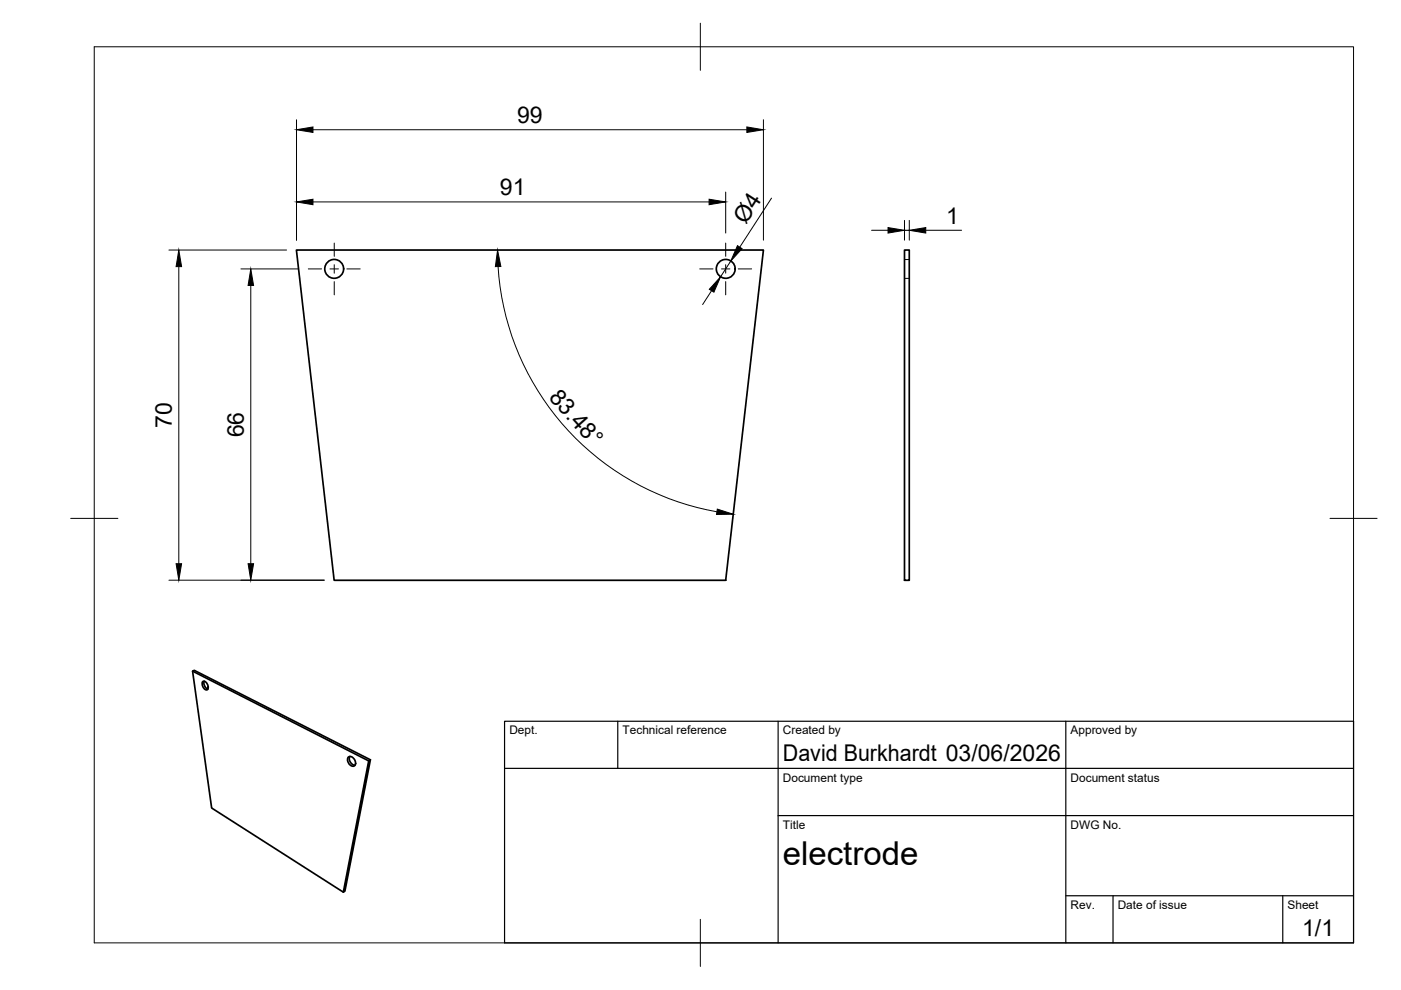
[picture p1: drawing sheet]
<svg xmlns="http://www.w3.org/2000/svg" width="297mm" height="210mm" viewBox="0 0 297 210" stroke-linecap="round" stroke-linejoin="round" font-family="sans-serif">
<!-- layer: Visible -->
<g fill="none" stroke="#000" stroke-width=".36">
<path d="M62.8 53h99.1l-8 70h-83.1zM191.8 53h1v70h-1zM40.8 142.3l37.4 19M43 144.5a1.13 1.13 0 0 1 1.1 1.6 .7 .7 0 0 1-.8 0 .7 .7 0 0 1-.3-.6l-.1-.7zM43.3 144.4a1.42 1.42 0 0 0 .8 1.7M73.8 160.6a1.2 1.2 0 0 1 1.3 .2 1.2 1.2 0 0 1 .3 1.3 .81 .81 0 0 1-.9 .3 .81 .81 0 0 1-.6-.6l-.2-.6zM74.2 160.4a1.37 1.37 0 0 0 1.1 1.8M78.2 161.3l.3-.2-5.4 27.8-.3 .3zM78.5 161.1l-37.3-19-.4 .2 4.1 29 27.9 17.9"/>
<circle cx="70.9" cy="57" r="2"/>
<circle cx="153.9" cy="57" r="2"/>
</g>
<!-- layer: Hidden -->
<path d="M191.8 59h1M191.8 55h1" fill="none" stroke="#000" stroke-width=".21"/>
<!-- layer: BORDER -->
<path d="M20 9.9h267v190h-267zM148.5 4.9v10M15 109.9h10M282 109.9h10M148.5 194.9v10" fill="none" stroke="#000" stroke-width=".21"/>
<!-- layer: TITLEBLOCK -->
<path d="M107 152.9h180v47h-180zM131 152.9v10M165 152.9v47M226 152.9v47M107 162.9h180M165 172.9h122M226 189.9h61M236 189.9v10M272 189.9v10" fill="none" stroke="#000" stroke-width=".25"/>
<!-- layer: Smart Centers -->
<path d="M65.4 57h2.8M70 57h1.8M70.9 51.5v2.8M70.9 56.1v1.8M70.9 59.7v2.8M73.5 57h2.9M148.4 57h2.8M153 57h1.7M153.9 51.5v2.8M153.9 56.1v1.8M153.9 59.7v2.8M156.5 57h2.9" fill="none" stroke="#000" stroke-width=".21"/>
<!-- layer: FD_Dimensions -->
<g fill="none" stroke="#000" stroke-width=".21">
<path d="M62.9 25.4v25.5M66.4 27.5h91.9M161.9 25.4v25.5M35.8 53h25M37.9 56.5v63M51.1 57h12.2M66.4 42.8h83.9M105.6 56.5a56.3 56.3 0 0 0 46.4 52M153.9 40.7v8.7M154.9 55.3l-2.1 3.4M163.6 42l-6.8 10.4M184.8 48.8h3.5"/>
<path d="M191.8 46.7v4.2M191.8 48.8h1M192.8 46.7v4.2M196.3 48.8h7.6M53.2 60.5v59M150.9 61.6l-1.9 3M35.8 123h32.9"/>
</g>
<g fill="#000" stroke="#000" stroke-width=".21">
<path d="M62.9 27.5l3.5-.6v1.2zM158.3 26.9l3.6 .6-3.6 .6zM37.9 53l.6 3.5h-1.2zM62.9 42.8l3.5-.6v1.2zM105.5 53l.7 3.5h-1.2zM150.3 42.2l3.6 .6-3.6 .6zM156.4 52.1l.9 .6-2.4 2.6zM188.3 48.3l3.5 .5-3.5 .6zM192.8 48.8l3.5-.5v1.1zM53.2 57l.6 3.5h-1.2zM152.8 58.7l-1.4 3.2-1-.6zM37.3 119.5h1.2l-.6 3.5z"/>
<path d="M52.6 119.5h1.2l-.6 3.5zM152.1 107.9l3.3 1.1-3.5 .1z"/>
</g>
<text font-size="7" x="166" y="183.4">electrode</text>
<g font-size="4.9">
<text x="109.6" y="26">99</text>
<text x="106" y="41.4">91</text>
<text x="158.1" y="47.6" transform="rotate(-57 158.1 47.6)">Ø4</text>
<text x="200.6" y="47.4">1</text>
<text x="116.2" y="84.3" transform="rotate(48 116.2 84.3)">83.48°</text>
<text x="36.4" y="90.7" transform="rotate(-90 36.4 90.7)">70</text>
<text x="51.7" y="92.7" transform="rotate(-90 51.7 92.7)">66</text>
<text x="166" y="161.4">David Burkhardt 03/06/2026</text>
<text x="276.1" y="198.6">1/1</text>
</g>
<g font-size="2.5">
<text x="108" y="155.7">Dept.</text>
<text x="132" y="155.7">Technical reference</text>
<text x="166" y="155.7">Created by</text>
<text x="227" y="155.7">Approved by</text>
<text x="166" y="165.7">Document type</text>
<text x="227" y="165.7">Document status</text>
<text x="166" y="175.7">Title</text>
<text x="227" y="175.7">DWG No.</text>
<text x="227" y="192.7">Rev.</text>
<text x="237" y="192.7">Date of issue</text>
<text x="273" y="192.7">Sheet</text>
</g>
</svg>
